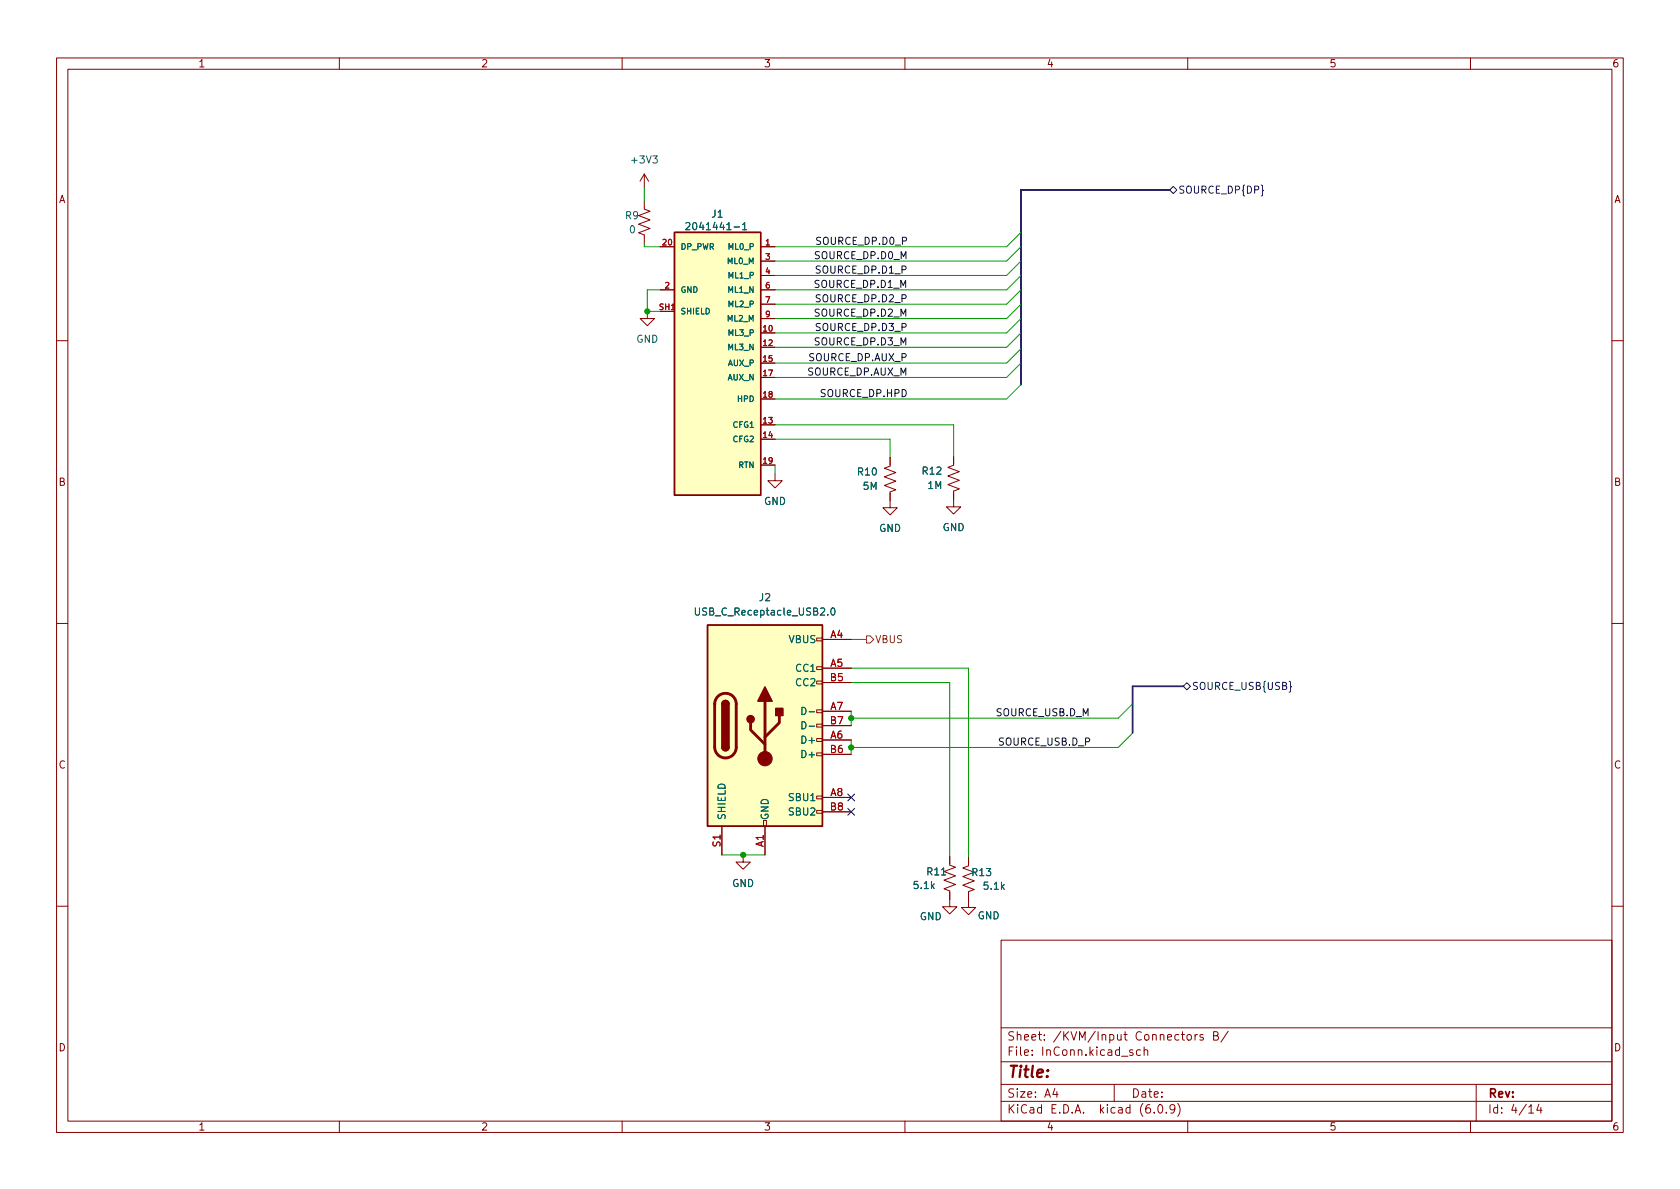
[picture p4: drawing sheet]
<svg xmlns="http://www.w3.org/2000/svg" width="297mm" height="210mm" viewBox="0 0 297 210" stroke-linecap="round" stroke-linejoin="round" font-family="sans-serif">
<g fill="none" stroke="#840000" stroke-width=".18">
<path d="M10 10.2h277v190.1h-277zM12 12.2h273v186.1h-273zM60 10.2v2M110 10.2v2M160 10.2v2M210 10.2v2M260 10.2v2M113.9 35.5v1.5l1 .4-2 .7 2 .8-2 .7 2 .8-2 .8 1 .3v1.6M113.9 30.8l.8 1.2M113.9 30.8v2.5M113.9 30.8l-.7 1.2M114.5 55.1v1.2h-1.3l1.3 1.3 1.2-1.3h-1.2"/>
<path d="M116.7 43.6h2.6M116.7 51.3h2.6M116.7 55.1h2.6M134.5 43.6h2.5M134.5 58.9h2.5M134.5 51.3h2.5M134.5 46.2h2.5M134.5 48.7h2.5M134.5 53.8h2.5M134.5 56.3h2.5M10 60.2h2M134.5 61.4h2.5"/>
<path d="M134.5 75.1h2.5M134.5 77.7h2.5M134.5 64.2h2.5M134.5 66.7h2.5M134.5 70.6h2.5M285 60.2h2M134.5 82.2h2.5M137 83.7v1.3h-1.2l1.2 1.3 1.3-1.3h-1.3M157.4 80.9v1.5l-1 .4 2 .8-2 .7 2 .8-2 .7 2 .8-1 .4v2.8h-1.3l1.3 1.3 1.2-1.3h-1.2M168.6 80.7v1.6l-1 .3 2 .8-2 .8 2 .7-2 .8 2 .8-1 .3v2.8h-1.3l1.3 1.3 1.3-1.3h-1.3M10 110.2h2M144.4 117.9h1v.5h-1z"/>
<path d="M144.4 112.8h1v.5h-1zM145.4 113.1h5.1M145.4 118.2h5.1M285 110.2h2M144.4 133.1h1v.5h-1zM144.4 130.6h1v.5h-1zM144.4 128.1h1v.5h-1zM144.4 125.5h1v.5h-1zM144.4 120.4h1v.5h-1zM145.4 130.9h5.1M145.4 125.8h5.1M145.4 120.7h5.1"/>
<path d="M145.4 133.4h5.1M145.4 128.3h5.1M127.6 146.1v5.1M131.4 151.2v1.2h1.3l-1.3 1.3-1.3-1.3h1.3M135 145.1h.5v1h-.5zM135.3 146.1v5.1M144.4 143.3h1v.5h-1zM144.4 140.8h1v.5h-1zM145.4 141h5.1M145.4 143.6h5.1M167.9 151.5v1.5l1 .4-2 .7 2 .8-2 .7 2 .8-2 .8 1 .4v2.7h1.3l-1.3 1.3-1.3-1.3h1.3M171.2 151.6v1.5l-1 .4 2.1 .7-2.1 .8 2.1 .8-2.1 .7 2.1 .8-1.1 .4v2.8h1.3l-1.3 1.2-1.2-1.2h1.2"/>
<path d="M10 160.2h2M177 166.3h108v32h-108zM285 160.2h2M60 198.3v2M110 198.3v2M160 198.3v2M177 194.8h108M177 191.8h108M177 187.8h108M177 181.8h108M186.5 192.5l-.4 1h1M186.9 193v1"/>
<path d="M197 191.8v3M200.3 185.7l-.4-.1-.2 .2 .1 .3 .5 .1v.4h-.6M201.6 185.7l-.4-.1-.3 .3v.4l.2 .3h.5M202.3 185.8l.2-.2 .4 .1v.9M202.3 185.1v1.5M204.1 196.7v.1M204.9 195.4l.2-.1a.81 .81 0 0 1 .6 .7 .81 .81 0 0 1-.3 .8h-.2a.81 .81 0 0 1-.6-.6 .81 .81 0 0 1 .3-.8zM206.2 196.7v.1M207.7 196l-.3 .3h-.3l-.2-.3 .1-.6 .4-.1 .2 .2a.99 .99 0 0 1-.3 1.3h-.3M208.2 195.1a1.72 1.72 0 0 1 0 2.3M209.9 183.1l.2-.2 .5 .2v.5l-.1 .3h-.4l-.2-.1zM210 198.3v2"/>
<path d="M211.3 182.9v1M211.7 182.9l-.3 .1-.1 .2M212.7 183l-.3-.1-.3 .2 .1 .3 .5 .1v.4h-.6M214.6 183.1h.5l.2-.1 .1-.3-.2-.2-.6-.1v1.5h.5l.3-.3a.39 .39 0 0 0-.3-.5M217.1 182.4l-1.2 1.9M260 198.3v2M261 191.8v6.5M270.3 195.8l.4-.5v1.5M270.3 196.8h.9M272.1 195.3l-.4 1h.9M272.4 195.8v1"/>
</g>
<g fill="#ffffc2" stroke="#ffffc2" stroke-width=".18">
<path d="M119.3 41.1h15.2v46.5h-15.2z"/>
<path d="M125.1 110.5h20.3v35.6h-20.3z"/>
</g>
<path d="M119.3 41.1h15.2v46.5h-15.2zM125.1 110.5h20.3v35.6h-20.3zM127.6 132.1a.64 .64 0 0 0 .7 .7 .64 .64 0 0 0 .6-.7M127.6 124.5a.64 .64 0 0 1 .7-.6 .64 .64 0 0 1 .6 .6" fill="none" stroke="#840000" stroke-width=".25"/>
<path d="M121.3 39.5l.4-.1 .3 .3-.8 .9h.8M131.3 39.7l.4-.3v1.2M131.3 40.6h.7M122.9 107.5v1l.3 .3h.2l.3-.3v-1M147 107.6l.2-.1a.68 .68 0 0 1 .4 .6 .68 .68 0 0 1-.4 .7l-.2-.1-.1-.4zM141.8 125.1a.64 .64 0 0 1 .7 .6 .64 .64 0 0 1-.7 .6zM141.8 127.6a.64 .64 0 0 1 .7 .7 .64 .64 0 0 1-.7 .6z" fill="none" stroke="#006464" stroke-width=".18"/>
<path d="M126.9 123.2a1.91 1.91 0 0 1 2.1-.5 1.91 1.91 0 0 1 1.2 1.8v7.6a1.91 1.91 0 0 1-1.9 1.9 1.91 1.91 0 0 1-1.9-1.9v-7.8l.1-.6zM132.7 127.8v1.3l2.6 2.5M135.3 124v10.2M137.8 126.5v1.3l-2.5 2.5" fill="none" stroke="#840000" stroke-width=".51"/>
<g fill="#840000" stroke="#840000" stroke-width=".25">
<path d="M127.6 132.1h1.3a.64 .64 0 0 1-.6 .7 .64 .64 0 0 1-.7-.7z"/>
<path d="M127.6 124.5h1.3v7.6h-1.3z"/>
<path d="M127.8 124.1a.64 .64 0 0 1 .7-.2 .64 .64 0 0 1 .4 .6h-1.3z"/>
<path d="M135.3 121.5l1.2 2.5h-2.5z"/>
<path d="M137.2 125.3h1.2v1.2h-1.2z"/>
<circle cx="132.7" cy="127.2" r=".63"/>
</g>
<circle cx="135.3" cy="134.2" r="1.27" fill="#840000" stroke="#840000" stroke-width=".18"/>
<path d="M206.8 33.6l.6-.6 .7 .6-.7 .6zM209.2 121.4l.7-.7 .6 .7-.6 .6zM227.9 120.5l.3 .2v.6l.2 .1-.2 .2v.6l-.3 .2M149.9 142.9l1.2 1.3M149.9 140.4l1.2 1.2M151.1 142.9l-1.2 1.3M151.1 140.4l-1.2 1.2" fill="none" stroke="#000084" stroke-width=".18"/>
<path d="M153.2 112.4h.6l.7 .7-.7 .6h-.6z" fill="none" stroke="#725600" stroke-width=".18"/>
<path d="M206.8 33.6h-26.3v34.4M209.2 121.4h-8.9v8.2" fill="none" stroke="#000084" stroke-width=".3"/>
<g fill="none" stroke="#009600" stroke-width=".18">
<path d="M113.9 33.3v2.2M113.9 43.1v.5h2.8M116.7 51.3h-2.2v3.8h2.2M180.5 41.1l-2.5 2.5h-41M180.5 48.7l-2.5 2.6h-41M180.5 43.6l-2.5 2.6h-41M180.5 46.2l-2.5 2.5h-41M180.5 51.3l-2.5 2.5h-41M180.5 56.3l-2.5 2.6h-41M180.5 58.9l-2.5 2.5h-41M180.5 53.8l-2.5 2.5h-41M137 77.7h20.4v3.2"/>
<path d="M137 75.1h31.6v5.6M180.5 68l-2.5 2.6h-41M180.5 61.7l-2.5 2.5h-41M180.5 64.2l-2.5 2.5h-41M137 82.2v1.5M150.5 118.2h20.7v33.4M150.5 113.1h2.7M150.5 125.8v2.5M150.5 130.9v2.5M150.5 120.7h17.4v30.8M200.3 124.5l-2.6 2.5h-47.2M200.3 129.6l-2.6 2.6h-47.2"/>
<path d="M127.6 151.2h7.7"/>
</g>
<g fill="#009600" stroke="#009600" stroke-width=".18">
<circle cx="114.5" cy="55.1" r=".46"/>
<circle cx="150.5" cy="127" r=".46"/>
<circle cx="150.5" cy="132.2" r=".46"/>
<circle cx="131.4" cy="151.2" r=".46"/>
</g>
<text font-size="2.8" fill="#840000" x="178" y="190.6">Title:</text>
<g font-size="2.1" fill="#840000">
<text x="178" y="184">Sheet: /KVM/Input Connectors B/</text>
<text x="178" y="186.7">File: InConn.kicad_sch</text>
<text x="178" y="196.9">KiCad E.D.A. kicad (6.0.9)</text>
<text x="178" y="194.1">Size: A4</text>
<text x="200" y="194.1">Date:</text>
<text x="263" y="194.1">Rev:</text>
<text x="263" y="196.9">Id: 4/14</text>
</g>
<g font-size="1.8" fill="#840000">
<text x="35" y="11.9">1</text>
<text x="85" y="11.9">2</text>
<text x="135" y="11.9">3</text>
<text x="185" y="11.9">4</text>
<text x="235" y="11.9">5</text>
<text x="285" y="11.9">6</text>
<text x="10.3" y="35.9">A</text>
<text x="285.3" y="35.9">A</text>
<text x="10.3" y="85.9">B</text>
<text x="285.3" y="85.9">B</text>
<text x="10.3" y="135.9">C</text>
<text x="285.3" y="135.9">C</text>
<text x="10.3" y="185.9">D</text>
<text x="285.3" y="185.9">D</text>
<text x="35" y="199.9">1</text>
<text x="85" y="199.9">2</text>
<text x="135" y="199.9">3</text>
<text x="185" y="199.9">4</text>
<text x="235" y="199.9">5</text>
<text x="285" y="199.9">6</text>
</g>
<g font-size="1.8" fill="#006464">
<text x="111.8" y="28.9">+3V3</text>
<text x="110.6" y="38.8">R9</text>
<text x="111.3" y="41.2">0</text>
<text x="122.4" y="40.7">2041441-1</text>
<text x="125.9" y="38.5">J1</text>
<text x="112.5" y="60.6">GND</text>
<text x="163.2" y="83.9">R12</text>
<text x="135.1" y="89.3">GND</text>
<text x="151.7" y="84.1">R10</text>
<text x="152.6" y="86.6">5M</text>
<text x="164.1" y="86.5">1M</text>
<text x="155.4" y="94.1">GND</text>
<text x="166.6" y="93.9">GND</text>
<text x="134.3" y="106.3">J2</text>
<text x="123.5" y="108.8">USB_C_Receptacle_USB2.0</text>
<text x="139.5" y="113.7">VBUS</text>
<text x="140.9" y="118.8">CC1</text>
<text x="140.9" y="121.3">CC2</text>
<text x="142.1" y="131.5">D+</text>
<text x="142.5" y="126.4">D-</text>
<text x="142.5" y="129">D-</text>
<text x="142.1" y="134">D+</text>
<text x="139.7" y="141.7">SBU1</text>
<text x="128.3" y="145.1" transform="rotate(-90 128.3 145.1)">SHIELD</text>
<text x="135.9" y="145.1" transform="rotate(-90 135.9 145.1)">GND</text>
<text x="139.7" y="144.2">SBU2</text>
<text x="164" y="154.8">R11</text>
<text x="171.9" y="154.9">R13</text>
<text x="129.4" y="156.8">GND</text>
<text x="161.7" y="157.2">5.1k</text>
<text x="174" y="157.3">5.1k</text>
<text x="162.6" y="162.7">GND</text>
<text x="172.8" y="162.6">GND</text>
</g>
<g font-size="1.8" fill="#000084">
<text x="208.3" y="34.2">SOURCE_DP{DP}</text>
<text x="210.7" y="122">SOURCE_USB{USB}</text>
</g>
<g font-size="1.8" fill="#0f0f0f">
<text x="144.3" y="45.8">SOURCE_DP.D0_M</text>
<text x="144.7" y="43.3">SOURCE_DP.D0_P</text>
<text x="144.3" y="50.9">SOURCE_DP.D1_M</text>
<text x="144.6" y="48.4">SOURCE_DP.D1_P</text>
<text x="144.6" y="53.4">SOURCE_DP.D2_P</text>
<text x="144.3" y="56">SOURCE_DP.D2_M</text>
<text x="144.6" y="58.5">SOURCE_DP.D3_P</text>
<text x="143.1" y="63.9">SOURCE_DP.AUX_P</text>
<text x="144.3" y="61.1">SOURCE_DP.D3_M</text>
<text x="142.8" y="66.4">SOURCE_DP.AUX_M</text>
<text x="145.3" y="70.2">SOURCE_DP.HPD</text>
<text x="176" y="126.6">SOURCE_USB.D_M</text>
<text x="176.4" y="131.8">SOURCE_USB.D_P</text>
</g>
<g font-size="1.8" fill="#a90000">
<text x="146.8" y="112.8">A4</text>
<text x="146.8" y="117.9">A5</text>
<text x="146.8" y="125.5">A7</text>
<text x="146.8" y="120.4">B5</text>
<text x="146.8" y="130.6">A6</text>
<text x="146.8" y="128.1">B7</text>
<text x="146.8" y="133.1">B6</text>
<text x="146.8" y="140.8">A8</text>
<text x="146.8" y="143.3">B8</text>
<text x="127.4" y="149.7" transform="rotate(-90 127.4 149.7)">S1</text>
<text x="135" y="149.8" transform="rotate(-90 135 149.8)">A1</text>
</g>
<text font-size="1.8" fill="#725600" x="154.7" y="113.7">VBUS</text>
<g font-size="1.4" fill="#a90000">
<text x="117.2" y="43.4">20</text>
<text x="135.4" y="43.4">1</text>
<text x="135.4" y="45.9">3</text>
<text x="117.6" y="51">2</text>
<text x="135.4" y="48.5">4</text>
<text x="135.4" y="51">6</text>
<text x="135.4" y="53.5">7</text>
<text x="116.6" y="54.8">SH1</text>
<text x="135" y="58.6">10</text>
<text x="135.4" y="56.1">9</text>
<text x="135" y="61.2">12</text>
<text x="135" y="64">15</text>
<text x="135" y="66.5">17</text>
<text x="135" y="70.3">18</text>
<text x="135" y="74.9">13</text>
<text x="135" y="77.4">14</text>
<text x="135" y="82">19</text>
</g>
<g font-size="1.4" fill="#006464">
<text x="120.3" y="44.1">DP_PWR</text>
<text x="128.7" y="46.7">ML0_M</text>
<text x="128.9" y="44.1">ML0_P</text>
<text x="120.3" y="51.8">GND</text>
<text x="128.8" y="51.8">ML1_N</text>
<text x="128.9" y="49.2">ML1_P</text>
<text x="120.3" y="55.6">SHIELD</text>
<text x="128.7" y="56.8">ML2_M</text>
<text x="128.9" y="59.4">ML3_P</text>
<text x="128.9" y="54.3">ML2_P</text>
<text x="128.8" y="64.7">AUX_P</text>
<text x="128.8" y="61.9">ML3_N</text>
<text x="128.7" y="67.3">AUX_N</text>
<text x="130.5" y="71.1">HPD</text>
<text x="129.7" y="75.6">CFG1</text>
<text x="129.7" y="78.2">CFG2</text>
<text x="130.6" y="82.7">RTN</text>
</g>
</svg>
